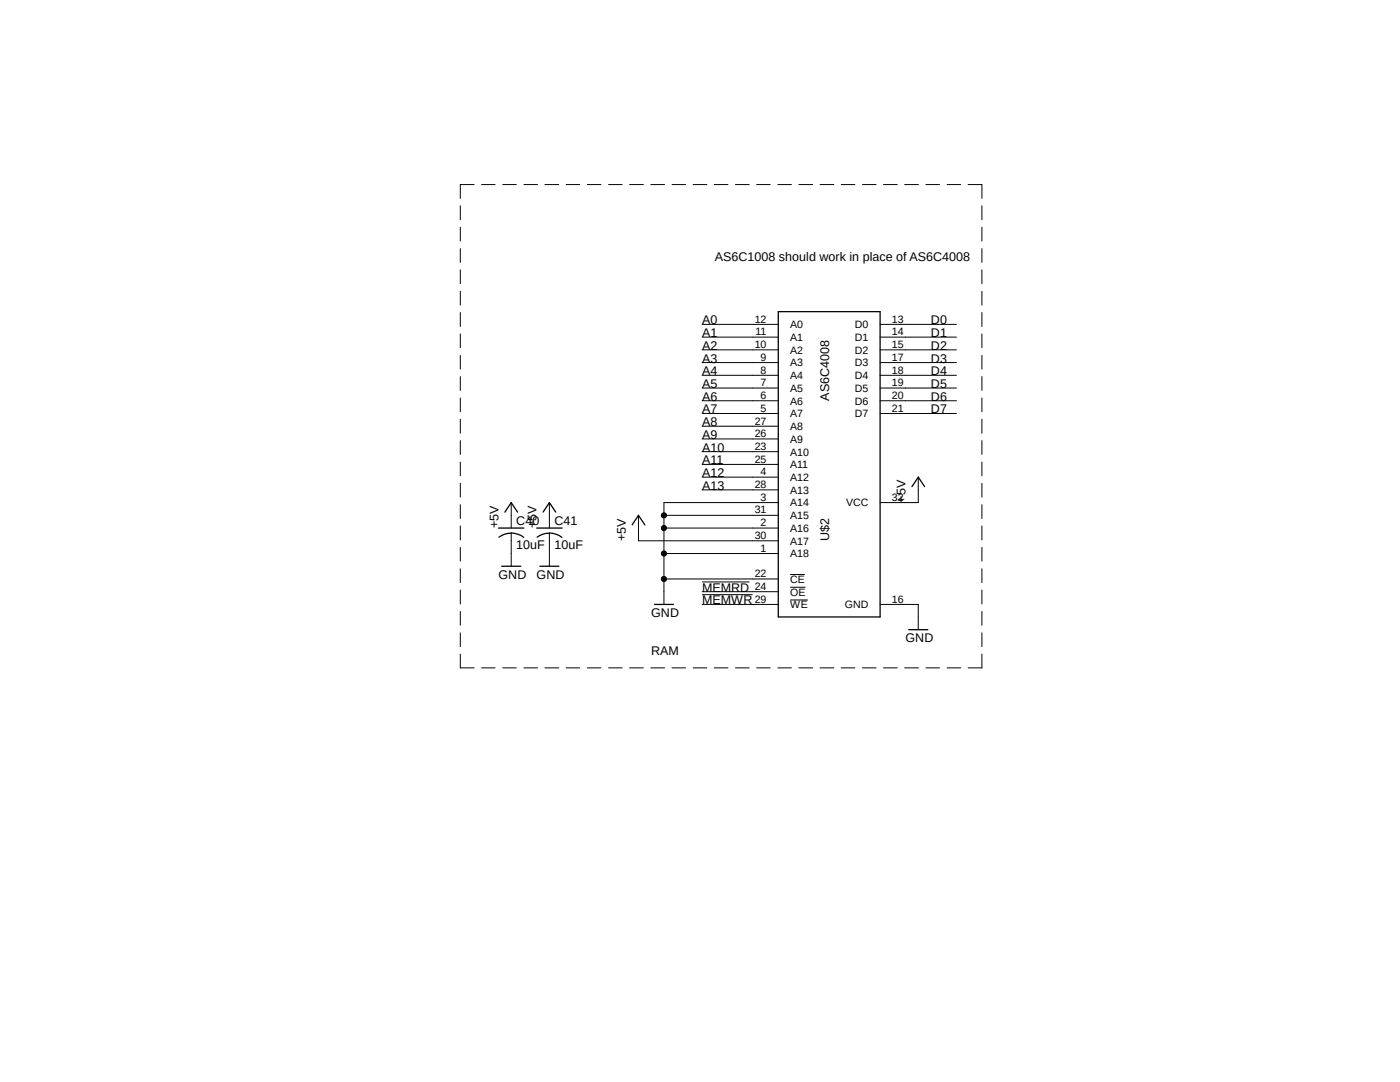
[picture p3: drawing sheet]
<svg xmlns="http://www.w3.org/2000/svg" width="279mm" height="216mm" viewBox="0 0 279 216" stroke-linecap="round" stroke-linejoin="round" font-family="sans-serif">
<path d="M91.8 36.7l104.3 150.9M196.1 36.7l-104.3 150.9" fill="none" stroke="#fff" stroke-width=".2"/>
<g fill="none" stroke="#000" stroke-width=".2">
<path d="M94.6 36.8h-2.7v2.8M96.1 36.8h2.7M100.3 36.8h2.7M104.6 36.8h2.7M108.8 36.8h2.7M113 36.8h2.7M117.2 36.8h2.7M121.5 36.8h2.7M125.6 36.8h2.8M129.9 36.8h2.7M134.1 36.8h2.7M138.3 36.8h2.8"/>
<path d="M142.5 36.8h2.8M146.8 36.8h2.7M151 36.8h2.7M155.2 36.8h2.7M159.4 36.8h2.8M163.7 36.8h2.7M167.9 36.8h2.7M172.1 36.8h2.7M176.3 36.8h2.8M180.6 36.8h2.7M184.8 36.8h2.7M189 36.8h2.7"/>
<path d="M193.2 36.8h2.8v2.8M91.9 41.1v2.8M91.9 45.3v2.8M91.9 49.6v2.8M91.9 53.8v2.8M91.9 58.1v2.8M196 41.1v2.8M196 45.3v2.8M196 49.6v2.8M196 53.8v2.8M196 58.1v2.8M91.9 62.4v2.8"/>
<path d="M91.9 66.6v2.8M91.9 70.9v2.8M91.9 75.1v2.8M91.9 79.4v2.8M140.1 64.7h15.2M140.1 67.3h15.2M140.1 69.8h15.2M140.1 72.3h15.2M140.1 74.9h15.2M140.1 77.4h15.2M140.1 80h15.2M175.6 64.7h15.3"/>
<path d="M175.6 67.3h15.3M175.6 69.8h15.3M175.6 72.3h15.3M175.6 74.9h15.3M175.6 77.4h15.3M175.6 80h15.3M196 62.4v2.8M196 66.6v2.8M196 70.9v2.8M196 75.1v2.8M196 79.4v2.8M91.9 83.7v2.7"/>
<path d="M91.9 87.9v2.8M91.9 92.2v2.8M91.9 96.4v2.8M140.1 82.5h15.2M140.1 85h15.2M140.1 87.6h15.2M140.1 90.1h15.2M140.1 92.7h15.2M140.1 95.2h15.2M140.1 97.7h15.2M175.6 82.5h15.3M183.3 95.2v5.1h-7.7"/>
<path d="M196 83.7v2.7M196 87.9v2.8M196 92.2v2.8M196 96.4v2.8M91.9 100.7v2.8M91.9 104.9v2.8M91.9 109.2v2.8M91.9 113.5v2.7M91.9 117.7v2.8M102 100.3v5.1M102 106.4v6.6M109.6 100.3v5.1"/>
<path d="M109.6 106.4v6.6M127.4 102.8v5.1h27.9M132.5 102.8h22.8M132.5 105.4h22.8M132.5 110.4h22.8M132.5 115.5h22.8M140.1 116.1h9.5M140.1 118.7h10.1M140.1 118.1h15.2M155.3 100.3h-22.8v20.3M157.7 114.6h2.9M157.7 117.2h3"/>
<path d="M157.7 119.7h3.5M196 100.7v2.8M196 104.9v2.8M196 109.2v2.8M196 113.5v2.7M196 117.7v2.8M91.9 130.5v2.8h2.7M91.9 122v2.8M91.9 126.3v2.7M96.1 133.3h2.7M100.3 133.3h2.7M104.6 133.3h2.7"/>
<path d="M108.8 133.3h2.7M113 133.3h2.7M117.2 133.3h2.7M121.5 133.3h2.7M125.6 133.3h2.8M129.9 133.3h2.7M134.1 133.3h2.7M138.3 133.3h2.8M140.1 120.6h15.2M142.5 133.3h2.8M146.8 133.3h2.7M151 133.3h2.7"/>
<path d="M155.2 133.3h2.7M159.4 133.3h2.8M163.7 133.3h2.7M167.9 133.3h2.7M172.1 133.3h2.7M175.6 120.6h7.7v5M176.3 133.3h2.8M180.6 133.3h2.7M184.8 133.3h2.7M189 133.3h2.7M196 122v2.8M196 126.3v2.7"/>
<path d="M196 130.5v2.8h-2.8"/>
<circle cx="132.5" cy="102.8" r=".51"/>
<circle cx="132.5" cy="110.4" r=".51"/>
<circle cx="132.5" cy="105.4" r=".51"/>
<circle cx="132.5" cy="115.5" r=".51"/>
</g>
<g fill="none" stroke="#000" stroke-width=".25">
<path d="M155.3 62.2h20.3v60.9h-20.3zM182 97.1l1.3-1.9 1.2 1.9M99.5 105.4h5.1M100.1 113h3.8M100.8 102.2l1.2-1.9 1.3 1.9M102 106.3a4.5 4.5 0 0 1 2.5 .9M102 106.4a4.1 4.1 0 0 0-2.4 .8M107.1 105.4h5.1M107.7 113h3.8M108.4 102.2l1.2-1.9 1.3 1.9M109.6 106.3a4.5 4.5 0 0 1 2.5 .9M109.6 106.4a4.1 4.1 0 0 0-2.4 .8"/>
<path d="M126.2 104.7l1.2-1.9 1.3 1.9M130.6 120.6h3.8M181.4 125.6h3.8"/>
</g>
<g fill="#000">
<circle cx="132.5" cy="102.8" r=".51"/>
<circle cx="132.5" cy="110.4" r=".51"/>
<circle cx="132.5" cy="105.4" r=".51"/>
<circle cx="132.5" cy="115.5" r=".51"/>
</g>
<g font-size="2.5">
<text x="142.7" y="52.1">AS6C1008 should work in place of AS6C4008</text>
<text x="140.1" y="64.7">A0</text>
<text x="185.8" y="64.7">D0</text>
<text x="140.1" y="67.3">A1</text>
<text x="140.1" y="69.8">A2</text>
<text x="185.8" y="67.3">D1</text>
<text x="185.8" y="69.8">D2</text>
<text x="140.1" y="72.3">A3</text>
<text x="140.1" y="74.9">A4</text>
<text x="140.1" y="77.4">A5</text>
<text x="185.8" y="72.3">D3</text>
<text x="185.8" y="74.9">D4</text>
<text x="185.8" y="77.4">D5</text>
<text x="140.1" y="80">A6</text>
<text x="140.1" y="82.5">A7</text>
<text x="165.5" y="80" transform="rotate(-90 165.5 80)">AS6C4008</text>
<text x="185.8" y="80">D6</text>
<text x="185.8" y="82.5">D7</text>
<text x="140.1" y="85">A8</text>
<text x="140.1" y="87.6">A9</text>
<text x="140.1" y="90.1">A10</text>
<text x="140.1" y="92.7">A11</text>
<text x="140.1" y="95.2">A12</text>
<text x="140.1" y="97.7">A13</text>
<text x="180.7" y="100.3" transform="rotate(-90 180.7 100.3)">+5V</text>
<text x="99.5" y="105.4" transform="rotate(-90 99.5 105.4)">+5V</text>
<text x="103" y="104.7">C40</text>
<text x="107.1" y="105.4" transform="rotate(-90 107.1 105.4)">+5V</text>
<text x="110.7" y="104.7">C41</text>
<text x="124.9" y="107.9" transform="rotate(-90 124.9 107.9)">+5V</text>
<text x="165.5" y="107.9" transform="rotate(-90 165.5 107.9)">U$2</text>
<text x="103" y="109.6">10uF</text>
<text x="110.7" y="109.6">10uF</text>
<text x="99.5" y="115.5">GND</text>
<text x="107.1" y="115.5">GND</text>
<text x="140.1" y="118.1">MEMRD</text>
<text x="130" y="123.1">GND</text>
<text x="140.1" y="120.6">MEMWR</text>
<text x="130" y="130.7">RAM</text>
<text x="180.7" y="128.2">GND</text>
</g>
<g font-size="2.1">
<text x="150.6" y="64.4">12</text>
<text x="157.7" y="65.5">A0</text>
<text x="170.6" y="65.5">D0</text>
<text x="178" y="64.4">13</text>
<text x="150.6" y="69.5">10</text>
<text x="150.8" y="66.9">11</text>
<text x="157.7" y="68">A1</text>
<text x="157.7" y="70.6">A2</text>
<text x="170.6" y="68">D1</text>
<text x="170.6" y="70.6">D2</text>
<text x="178" y="66.9">14</text>
<text x="178" y="69.5">15</text>
<text x="151.8" y="72">9</text>
<text x="151.8" y="74.5">8</text>
<text x="151.8" y="77.1">7</text>
<text x="157.7" y="73.1">A3</text>
<text x="157.7" y="75.6">A4</text>
<text x="170.6" y="73.1">D3</text>
<text x="170.6" y="75.6">D4</text>
<text x="178" y="72">17</text>
<text x="178" y="74.5">18</text>
<text x="178" y="77.1">19</text>
<text x="151.8" y="79.6">6</text>
<text x="151.8" y="82.2">5</text>
<text x="157.7" y="78.2">A5</text>
<text x="157.7" y="80.7">A6</text>
<text x="157.7" y="83.3">A7</text>
<text x="170.6" y="78.2">D5</text>
<text x="170.6" y="80.7">D6</text>
<text x="170.6" y="83.3">D7</text>
<text x="178" y="79.6">20</text>
<text x="178" y="82.2">21</text>
<text x="150.6" y="84.7">27</text>
<text x="150.6" y="87.2">26</text>
<text x="150.6" y="89.8">23</text>
<text x="157.7" y="85.8">A8</text>
<text x="157.7" y="88.3">A9</text>
<text x="150.6" y="92.3">25</text>
<text x="151.8" y="94.9">4</text>
<text x="157.7" y="90.9">A10</text>
<text x="157.7" y="93.4">A11</text>
<text x="157.7" y="96">A12</text>
<text x="150.6" y="97.4">28</text>
<text x="151.8" y="99.9">3</text>
<text x="157.7" y="98.5">A13</text>
<text x="157.7" y="101">A14</text>
<text x="168.9" y="101">VCC</text>
<text x="178" y="99.9">32</text>
<text x="150.6" y="102.4">31</text>
<text x="150.6" y="107.5">30</text>
<text x="151.8" y="105">2</text>
<text x="157.7" y="103.6">A15</text>
<text x="157.7" y="106.1">A16</text>
<text x="151.8" y="110.1">1</text>
<text x="157.7" y="108.7">A17</text>
<text x="157.7" y="111.2">A18</text>
<text x="150.6" y="115.1">22</text>
<text x="150.6" y="117.7">24</text>
<text x="157.7" y="116.3">CE</text>
<text x="157.7" y="118.8">OE</text>
<text x="150.6" y="120.2">29</text>
<text x="157.7" y="121.4">WE</text>
<text x="168.6" y="121.4">GND</text>
<text x="178" y="120.2">16</text>
</g>
</svg>
